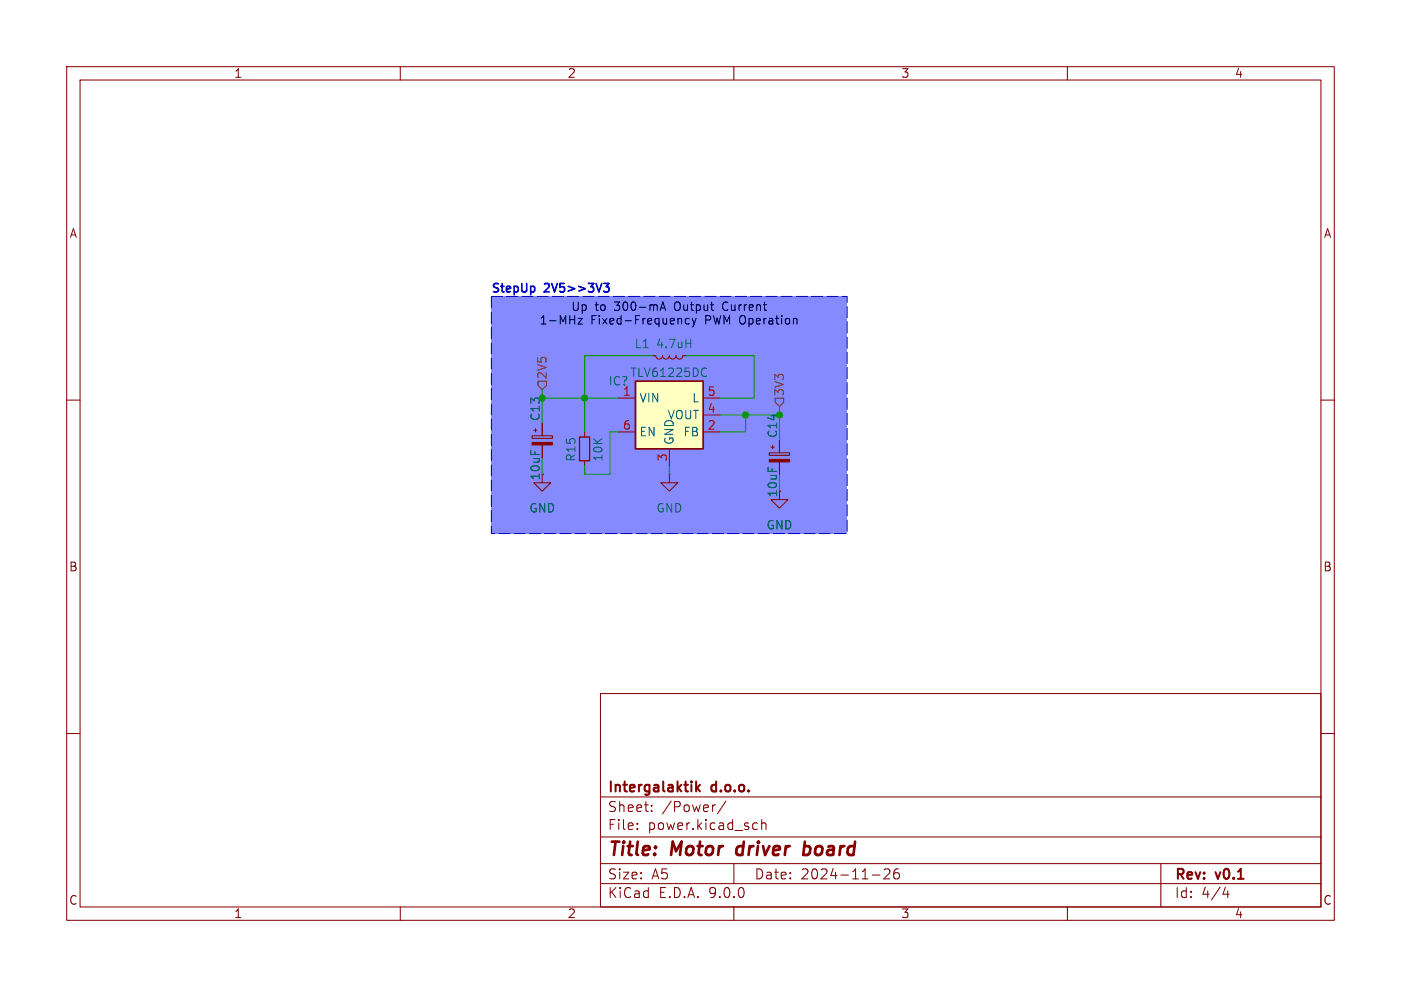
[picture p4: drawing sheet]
<svg xmlns="http://www.w3.org/2000/svg" width="210mm" height="148mm" viewBox="0 0 210 148" stroke-linecap="round" stroke-linejoin="round" font-family="sans-serif">
<g fill="none" stroke="#840000" stroke-width=".15">
<path d="M10 10h190v128h-190zM12 12h186v124h-186zM60 10v2M110 10v2M160 10v2M10 60h2M198 60h2M10 110h2M90 104h108v32h-108zM90 119.5h108M198 110h2M60 136v2"/>
<path d="M90 132.5h108M90 129.5h108M90 125.5h108M95.5 124.2v.2M95.5 123.5v.1M97.7 121.5v.2M97.7 120.8v.1M107.3 120.7l-.3 .1M108.8 120.1l-1.3 1.9M110 136v2M110 129.5v3M113.1 123.4l.4 .1"/>
<path d="M113.5 124.3l-.4 .1M114.2 123.5a.37 .37 0 0 1 .6 .1v.8M114.2 122.9v1.5M130.8 131.2h1.1M132.5 130.4l.3-.1 .5 .1a.41 .41 0 0 1 0 .5l-.8 .9h.9M134.7 130.3a.59 .59 0 0 0-.7 .6v.6l.1 .2 .4 .1 .3-.2v-.5l-.1-.2h-.4l-.3 .2M160 136v2M174 129.5v6.5M183.7 133l-.4 1.1h1M184 133.6v1"/>
</g>
<path d="M110.5 127.1l-.1 .7 .3 .4M120.6 127l.2-.1 .5 .1M120.7 126.2l-.3 2M121.3 128a.66 .66 0 0 1-.9 .1" fill="none" stroke="#840000" stroke-width=".4"/>
<path d="M104.3 117.2v1.5M104.5 118.1l.4 .6M104.9 117.7l-.6 .6" fill="none" stroke="#840000" stroke-width=".3"/>
<path d="M73.7 44.5h53.3v35.5h-53.3z" fill="#858aff"/>
<path d="M97.8 53.3h.5a.51 .51 0 0 0 .5 .5 .51 .51 0 0 0 .5-.5 .51 .51 0 0 0 .5 .5 .51 .51 0 0 0 .5-.5 .51 .51 0 0 0 .5 .5 .51 .51 0 0 0 .5-.5 .51 .51 0 0 0 .6 .5 .51 .51 0 0 0 .5-.5h.5M79.8 65.4h3v.3h-3zM80 64.5h.5M80.3 64.3v.5M81.3 71.1v1.3h1.2l-1.2 1.3-1.3-1.3h1.3M81.3 63.5v1.9M81.3 66.7v1.9M87.6 64.8v.7M87.6 69.1v.8M100.3 71.1v1.3h1.3l-1.3 1.3-1.2-1.3h1.2M100.3 71.1h.1M116.8 73.7v1.2h1.3l-1.3 1.3-1.2-1.3h1.2" fill="none" stroke="#840000" stroke-width=".15"/>
<path d="M79.8 66.3h3v.4h-3z" fill="#840000" stroke="#840000" stroke-width=".15"/>
<path d="M102.8 51.5h.7M103.5 50.9v1.2" fill="none" stroke="#006464" stroke-width=".15"/>
<path d="M86.9 65.5h1.5v3.6h-1.5z" fill="none" stroke="#840000" stroke-width=".2"/>
<path d="M95.2 57.2h10.2v10.1h-10.2z" fill="#ffffc2"/>
<path d="M95.2 57.2h10.2v10.1h-10.2z" fill="none" stroke="#840000" stroke-width=".25"/>
<g fill="none" stroke="#840000" stroke-width=".15">
<path d="M92.7 59.7h2.5M105.4 59.7h2.5M81.3 63.5v1.9M81.3 66.7v1.9M92.7 64.8h2.5M100.3 67.3v2.6M105.4 64.8h2.5M105.4 62.2h2.5M115.3 67.9h3.1v.4h-3.1zM115.6 67.1h.5M115.8 66.8v.5M116.8 66v1.9"/>
<path d="M116.8 69.3v1.8"/>
</g>
<path d="M105.6 55.2l.3 .1M105.9 56.3l-.3 .2" fill="none" stroke="#006464" stroke-width=".15"/>
<path d="M115.3 68.9h3.1v.4h-3.1z" fill="#840000" stroke="#840000" stroke-width=".15"/>
<path d="M80.6 57.2h1.3v.6l-.6 .6-.7-.6zM116.2 59.7h1.3v.6l-.7 .7-.6-.7z" fill="none" stroke="#725600" stroke-width=".15"/>
<path d="M81.3 58.4v5.1M81.3 59.7h11.4M97.8 53.3h-10.2v11.5M102.9 53.3h10.1v6.4h-5.1M92.7 64.8h-1.3v6.3h-3.8v-1.2M100.3 69.9v1.2M107.9 62.2h8.9M111.8 62.2v2.6h-3.9M116.8 61v5" fill="none" stroke="#009600" stroke-width=".15"/>
<path d="M87.3 47.7l-.7 .9h.7M98.9 46.6l.5-1.3 .4 1.3M99.1 46.2h.6M102.8 47.8l-.1 .2 .1 .5 .2 .1 .3-.1M103.7 47.7l.3 .9M104 48.6l-.1 .3-.2 .1M104.4 47.7l-.4 .9M119.4 47.8l.1 .8" fill="none" stroke="#000" stroke-width=".15"/>
<path d="M90.5 42.5h.8l-.4 .5 .3 .1v.6l-.2 .1h-.3l-.2-.1" fill="none" stroke="#0000c2" stroke-width=".25"/>
<path d="M73.7 44.5h53.3v35.5h-53.3z" fill="none" stroke="#0000c2" stroke-width=".15" stroke-dasharray="1.7 .6"/>
<g fill="#009600" stroke="#009600" stroke-width=".15">
<circle cx="81.3" cy="59.7" r=".46"/>
<circle cx="87.6" cy="59.7" r=".46"/>
<circle cx="116.8" cy="62.2" r=".46"/>
<circle cx="111.8" cy="62.2" r=".46"/>
</g>
<g font-size="2.8" fill="#840000">
<text x="91" y="128.9">Title:</text>
<text x="100.7" y="128.9">Motor</text>
<text x="111.3" y="128.9">driver</text>
<text x="122.1" y="128.9">board</text>
</g>
<g font-size="2.1" fill="#840000">
<text x="91" y="119.2">Intergalaktik</text>
<text x="106.7" y="119.2">d.o.o.</text>
<text x="91" y="124.7">File:</text>
<text x="91" y="122">Sheet:</text>
<text x="97.1" y="124.7">power.kicad_sch</text>
<text x="99.2" y="122">/Power/</text>
<text x="91" y="134.9">KiCad</text>
<text x="91" y="132.1">Size:</text>
<text x="97.7" y="132.1">A5</text>
<text x="98.7" y="134.9">E.D.A.</text>
<text x="106.3" y="134.9">9.0.0</text>
<text x="113" y="132.1">Date:</text>
<text x="120" y="132.1">2024-11-26</text>
<text x="176" y="132.3">Rev:</text>
<text x="176" y="134.9">Id:</text>
<text x="180.1" y="134.9">4/4</text>
<text x="182.4" y="132.3">v0.1</text>
</g>
<g font-size="1.8" fill="#840000">
<text x="35" y="11.9">1</text>
<text x="85" y="11.9">2</text>
<text x="135" y="11.9">3</text>
<text x="185" y="11.9">4</text>
<text x="10.3" y="35.9">A</text>
<text x="198.4" y="35.9">A</text>
<text x="81.1" y="72.1" transform="rotate(-90 81.1 72.1)">10uF</text>
<text x="10.3" y="85.9">B</text>
<text x="198.3" y="85.9">B</text>
<text x="10.3" y="135.9">C</text>
<text x="35" y="137.9">1</text>
<text x="85" y="137.9">2</text>
<text x="135" y="137.9">3</text>
<text x="185" y="137.9">4</text>
<text x="198.3" y="135.9">C</text>
</g>
<g font-size="1.8" fill="#0000c2">
<text x="73.4" y="43.9">StepUp</text>
<text x="81.5" y="43.9">2V5&gt;&gt;3V3</text>
</g>
<g font-size="1.8">
<text x="85.5" y="46.8">Up</text>
<text x="89.2" y="46.8">to</text>
<text x="92.2" y="46.8">300-mA</text>
<text x="101.4" y="46.8">Output</text>
<text x="108.8" y="46.8">Current</text>
<text x="80.8" y="48.9">1-MHz</text>
<text x="88.5" y="48.9">Fixed-Frequency</text>
<text x="105.8" y="48.9">PWM Operation</text>
</g>
<g font-size="1.8" fill="#006464">
<text x="95" y="52.4">L1</text>
<text x="98.2" y="52.4">4.7uH</text>
<text x="91.1" y="58">IC?</text>
<text x="93.3" y="59.4">1</text>
<text x="94.4" y="56.7">TLV61225DC</text>
<text x="81.1" y="63.2" transform="rotate(-90 81.1 63.2)">C13</text>
<text x="95.8" y="60.6">VIN</text>
<text x="95.8" y="65.6">EN</text>
<text x="100" y="63.1">VOUT</text>
<text x="102.3" y="65.6">FB</text>
<text x="103.7" y="60.6">L</text>
<text x="116.7" y="65.8" transform="rotate(-90 116.7 65.8)">C14</text>
<text x="86.5" y="69.3" transform="rotate(-90 86.5 69.3)">R15</text>
<text x="90.5" y="69.3" transform="rotate(-90 90.5 69.3)">10K</text>
<text x="101.2" y="66.8" transform="rotate(-90 101.2 66.8)">GND</text>
<text x="79.2" y="77.1">GND</text>
<text x="98.3" y="77.1">GND</text>
<text x="116.7" y="74.7" transform="rotate(-90 116.7 74.7)">10uF</text>
<text x="114.8" y="79.6">GND</text>
</g>
<g font-size="1.8" fill="#725600">
<text x="82.1" y="57" transform="rotate(-90 82.1 57)">2V5</text>
<text x="117.7" y="59.5" transform="rotate(-90 117.7 59.5)">3V3</text>
</g>
<g font-size="1.8" fill="#a90000">
<text x="106" y="59.4">5</text>
<text x="93.3" y="64.5">6</text>
<text x="106" y="62">4</text>
<text x="106" y="64.5">2</text>
<text x="100.1" y="69.3" transform="rotate(-90 100.1 69.3)">3</text>
</g>
</svg>
